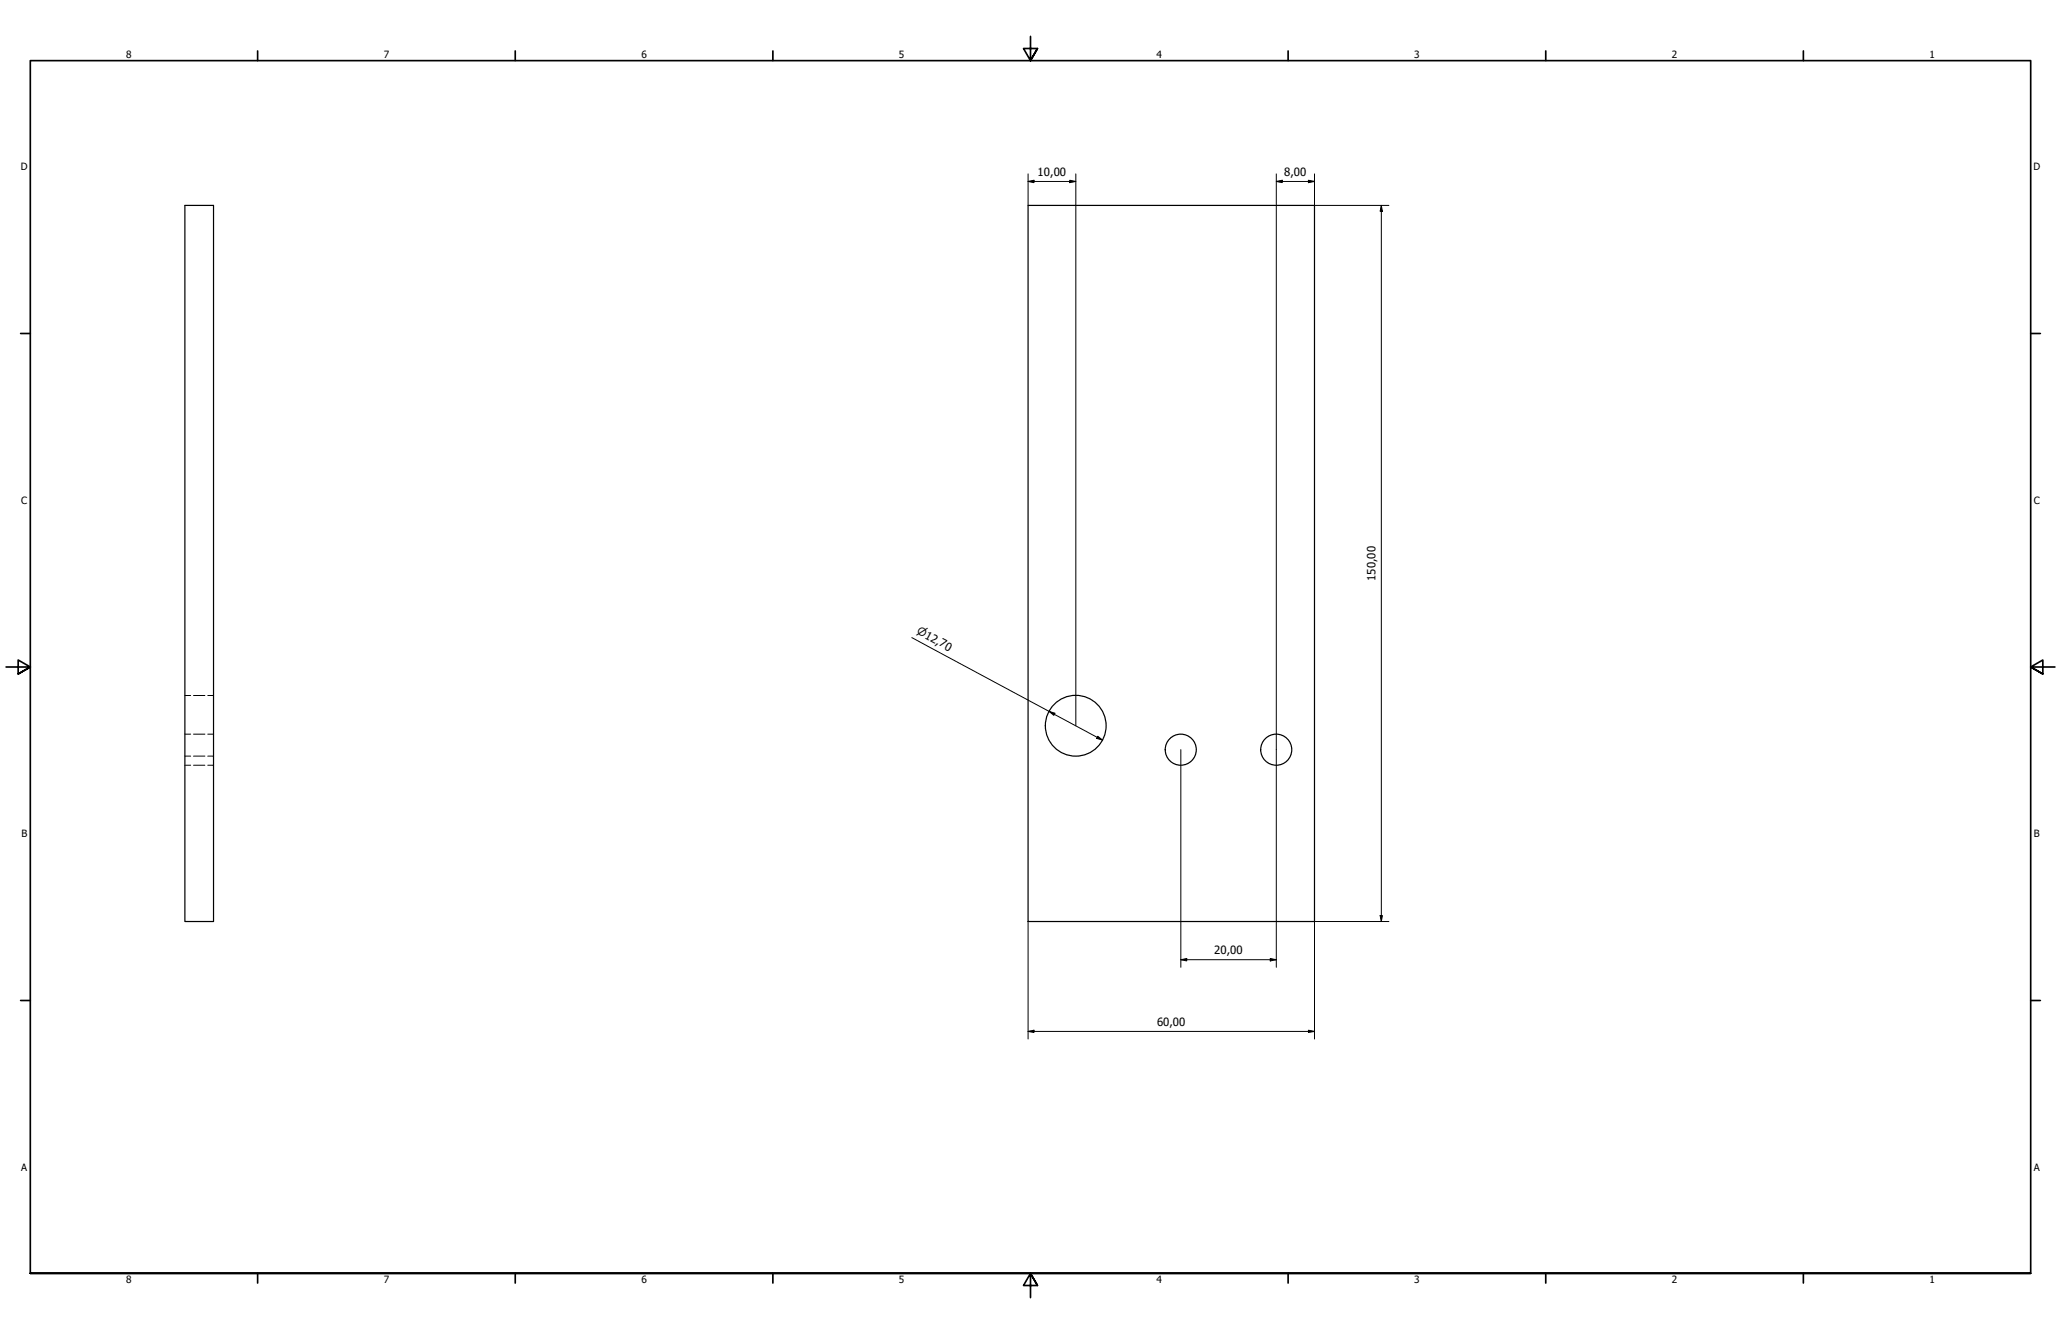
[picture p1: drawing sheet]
<svg xmlns="http://www.w3.org/2000/svg" width="864mm" height="559mm" viewBox="0 0 864 559" stroke-linecap="round" stroke-linejoin="round" font-family="sans-serif">
<!-- layer: Hidden (ANSI) -->
<path d="M77.5 291.3h2.4M81.1 291.3h4.8M87.1 291.3h2.4M77.5 316.7h2.4M77.5 307.5h2.4M81.1 316.7h4.8M81.1 307.5h4.8M87.1 316.7h2.4M87.1 307.5h2.4M77.5 320.5h2.4M81.1 320.5h4.8M87.1 320.5h2.4" fill="none" stroke="#000" stroke-width=".42"/>
<!-- layer: Visible (ANSI) -->
<g fill="none" stroke="#000" stroke-width=".51">
<path d="M77.5 86h12v300h-12zM430.8 86h120v300h-120z"/>
<circle cx="450.8" cy="304" r="12.7"/>
<circle cx="494.8" cy="314" r="6.5"/>
<circle cx="534.8" cy="314" r="6.5"/>
</g>
<!-- layer: Border (ANSI) -->
<g fill="none" stroke="#000" stroke-width=".7">
<path d="M431.8 15.2v10.2l-2.9-5.1h5.8l-2.9 5.1 2.9-5.1M107.9 21.3v4.1M215.9 21.3v4.1M323.8 21.3v4.1M539.8 21.3v4.1M647.7 21.3v4.1M755.6 21.3v4.1M8.6 139.7h4.1M850.9 139.7h4.1M2.5 279.4h10.2l-5.1-2.9v5.8l5.1-2.9-5.1 2.9M861.1 279.4h-10.2l5.1-2.9v5.8l-5.1-2.9 5.1 2.9M8.6 419.1h4.1"/>
<path d="M850.9 419.1h4.1M12.7 533.4v-508h838.2v508h-838.2h838.2M107.9 533.4v4.1M215.9 533.4v4.1M323.8 533.4v4.1M434.7 538.5l-2.9-5.1 2.9 5.1h-5.8l2.9-5.1v10.2M539.8 533.4v4.1M647.7 533.4v4.1M755.6 533.4v4.1"/>
</g>
<!-- layer: Dimension (ISO) -->
<g fill="none" stroke="#000" stroke-width=".42">
<path d="M430.8 76l2.5-.5v1zM430.8 72.8v13.2M430.8 76h20M448.2 75.5l2.6 .5-2.6 .5zM450.8 72.8v231.2M534.8 76l2.5-.5v1zM534.8 72.8v332.4M534.8 76h16M548.3 75.5l2.5 .5-2.5 .5zM550.8 72.8v13.2h31.2M578.8 86l.4 2.5h-.9zM578.8 86v300"/>
<path d="M382.1 267.1l79.9 42.9M439.6 298l2.4 .8-.4 .9zM460 308.4l2 1.6-2.5-.7zM494.8 314v91.2M430.8 386v49.2M578.3 383.5h.9l-.4 2.5zM582 386h-31.2v49.2M494.8 402l2.5-.5v1zM494.8 402h40M532.3 401.5l2.5 .5-2.5 .5zM430.8 432.1l2.5-.6v1zM430.8 432.1h120"/>
<path d="M548.3 431.5l2.5 .6-2.5 .4z"/>
</g>
<g fill="#000">
<path d="M430.8 76l2.5-.5v1z" fill-rule="evenodd"/>
<path d="M448.2 75.5l2.6 .5-2.6 .5z" fill-rule="evenodd"/>
<path d="M534.8 76l2.5-.5v1z" fill-rule="evenodd"/>
<path d="M548.3 75.5l2.5 .5-2.5 .5z" fill-rule="evenodd"/>
<path d="M578.8 86l.4 2.5h-.9z" fill-rule="evenodd"/>
<path d="M439.6 298l2.4 .8-.4 .9z" fill-rule="evenodd"/>
<path d="M460 308.4l2 1.6-2.5-.7z" fill-rule="evenodd"/>
<path d="M578.3 383.5h.9l-.4 2.5z" fill-rule="evenodd"/>
<path d="M494.8 402l2.5-.5v1z" fill-rule="evenodd"/>
<path d="M532.3 401.5l2.5 .5-2.5 .5z" fill-rule="evenodd"/>
<path d="M430.8 432.1l2.5-.6v1z" fill-rule="evenodd"/>
<path d="M548.3 431.5l2.5 .6-2.5 .4z" fill-rule="evenodd"/>
</g>
<g font-size="4.8">
<text x="434.8" y="73.7">10,00</text>
<text x="538.1" y="73.7">8,00</text>
<text x="576.4" y="243.3" transform="rotate(-90 576.4 243.3)">150,00</text>
<text x="508.8" y="399.6">20,00</text>
<text x="484.8" y="429.6">60,00</text>
</g>
<text font-size="4.6" x="383.9" y="265.4" transform="rotate(28 383.9 265.4)">⌀12,70</text>
<g font-size="4.2">
<text x="52.8" y="24.4">8</text>
<text x="160.8" y="24.4">7</text>
<text x="268.7" y="24.4">6</text>
<text x="376.7" y="24.4">5</text>
<text x="484.6" y="24.4">4</text>
<text x="592.6" y="24.4">3</text>
<text x="700.5" y="24.4">2</text>
<text x="808.5" y="24.4">1</text>
<text x="8.8" y="71.4">D</text>
<text x="852" y="71.4">D</text>
<text x="8.9" y="211.1">C</text>
<text x="852.2" y="211.1">C</text>
<text x="9" y="350.8">B</text>
<text x="852.2" y="350.8">B</text>
<text x="8.9" y="490.5">A</text>
<text x="852.2" y="490.5">A</text>
<text x="52.8" y="537.5">8</text>
<text x="160.8" y="537.5">7</text>
<text x="268.7" y="537.5">6</text>
<text x="376.7" y="537.5">5</text>
<text x="484.6" y="537.5">4</text>
<text x="592.6" y="537.5">3</text>
<text x="700.5" y="537.5">2</text>
<text x="808.5" y="537.5">1</text>
</g>
</svg>
